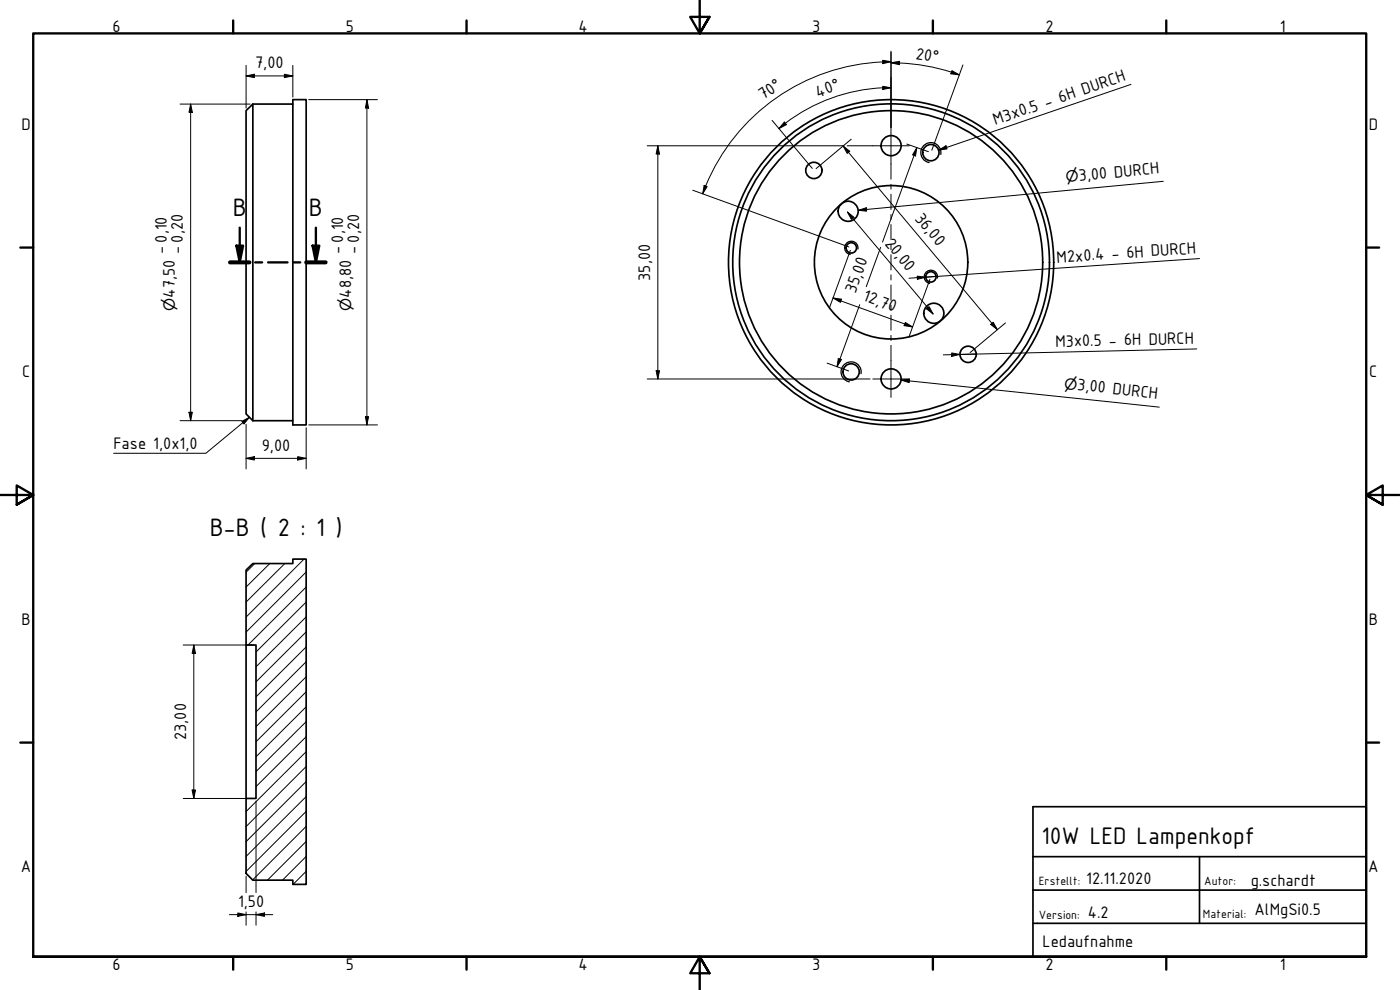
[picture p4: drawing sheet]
<svg xmlns="http://www.w3.org/2000/svg" width="420mm" height="297mm" viewBox="0 0 420 297" stroke-linecap="round" stroke-linejoin="round" font-family="sans-serif">
<!-- layer: Schraffur (ISO) -->
<g fill="none" stroke="#000" stroke-width=".3">
<path d="M76.5 169.1l-2.6 2.6M81 169.1l-7.1 7M85.5 169.1l-11.6 11.5M91.2 167.8l-17.3 17.4M91.9 176.1l-17.5 17.4M91.9 171.6l-18 18.1M91.9 198.6l-15.1 15M91.9 194.1l-15.1 15M91.9 189.6l-15.1 15M91.9 185.1l-15.1 15M91.9 180.6l-15.1 15M91.9 216.5l-15.1 15"/>
<path d="M91.9 212.1l-15.1 15M91.9 207.6l-15.1 15M91.9 203.1l-15.1 14.9M91.9 239l-18 18M91.9 234.5l-18 18M91.9 230l-18 18M91.9 225.5l-18 18M91.9 221l-15.1 15M91.9 257l-7.1 7.1M91.9 252.5l-11.6 11.6M91.9 248l-16.1 16M91.9 243.4l-18 18.1"/>
<path d="M91.9 261.4l-4 4"/>
</g>
<!-- layer: Sichtbar (ISO) -->
<g fill="none" stroke="#000" stroke-width=".51">
<path d="M75.9 31.2l-2 2v91l2 2M75.9 31.2v95M75.9 31.2h12M87.9 29.9h4v97.6h-4zM75.9 126.2h12M73.9 171.1l2-2h12v-1.3h4v97.6h-4v-1.3h-12l-2-2v-22.5h2.9v-46.1h-2.9zM73.9 193.5v46.1"/>
<circle cx="244.3" cy="51.1" r="2.44"/>
<circle cx="267.4" cy="43.7" r="3"/>
<circle cx="279.4" cy="45.8" r="2.44"/>
<circle cx="254.5" cy="63.4" r="3"/>
<circle cx="255.5" cy="74.4" r="1.56"/>
<circle cx="267.4" cy="78.7" r="48.8"/>
<circle cx="267.4" cy="78.7" r="47.5"/>
<circle cx="267.4" cy="78.7" r="45.5"/>
<circle cx="267.4" cy="78.7" r="23"/>
<circle cx="279.4" cy="83.1" r="1.56"/>
<circle cx="280.3" cy="94" r="3"/>
<circle cx="255.4" cy="111.6" r="2.44"/>
<circle cx="267.4" cy="113.7" r="3"/>
<circle cx="290.5" cy="106.3" r="2.44"/>
</g>
<!-- layer: Sichtbar schmal (ISO) -->
<path d="M282.3 46.3a3 3 0 0 0-2.4-3.5 3 3 0 0 0-3.5 2.5 3 3 0 0 0 2.4 3.5M257.5 74.7a2 2 0 0 0-1.7-2.3 2 2 0 0 0-2.3 1.6 2 2 0 0 0 1.6 2.3M281.3 83.4a2 2 0 0 0-1.6-2.3 2 2 0 0 0-2.3 1.6 2 2 0 0 0 1.6 2.3M258.4 112.1a3 3 0 0 0-2.4-3.5 3 3 0 0 0-3.5 2.5 3 3 0 0 0 2.4 3.5" fill="none" stroke="#000" stroke-width=".38"/>
<!-- layer: Schnittlinie (ISO) -->
<path d="M69 78.7h5.9M70.9 73.7h2.1l-1.1 5zM71.9 68.3v10.4M76.6 78.7h2.1M80.5 78.7h5.8M88 78.7h2.1M91.9 78.7h5.8M93.8 73.7h2l-1 5zM94.8 68.3v10.4" fill="none" stroke="#000" stroke-width=".7"/>
<path d="M69 78.7h5.9M91.9 78.7h5.8" fill="none" stroke="#000" stroke-width="1.2"/>
<g fill="#000">
<path d="M70.9 73.7h2.1l-1.1 5z" fill-rule="evenodd"/>
<path d="M93.8 73.7h2l-1 5z" fill-rule="evenodd"/>
</g>
<!-- layer: Rahmen (ISO) -->
<g fill="none" stroke="#000" stroke-width=".7">
<path d="M70 6.1v3.9M140 6.1v3.9M210 0v10l-2.9-4.9h5.8l-2.9 4.9 2.9-4.9M280 6.1v3.9M350 6.1v3.9M6.1 74.3h3.9M410 74.3h3.9M0 148.5h10l-5-2.8v5.7l5-2.9-5 2.9M420 148.5h-10l5-2.8v5.7l-5-2.9 5 2.9M6.1 222.8h3.9M410 222.8h3.9M10 287.1v-277.1h400v277.1h-400h400"/>
<path d="M70 287.1v3.8M140 287.1v3.8M212.9 292l-2.9-4.9 2.9 4.9h-5.8l2.9-4.9v9.9M280 287.1v3.8M350 287.1v3.8"/>
</g>
<!-- layer: Titel (ISO) -->
<path d="M310 242h100v45.1h-100zM310 257h100M360 257v20M310 277h100M310 267.1h100" fill="none" stroke="#000" stroke-width=".51"/>
<g fill="none" stroke="#000" stroke-width=".3">
<path d="M73.9 19.6v12.8M87.9 19.6v9.5M264.9 18.1l2.5 .4-2.5 .6zM267.4 18.5a60.2 60.2 0 0 0-55.6 37.3M267.4 18.8l2.5-.4v1zM267.4 18.8a59.9 59.9 0 0 1 18.1 2.9M267.4 15.4v22.8M289 19.5l-9.3 25.6M54 31.2h21.1M57.2 31.2l.5 2.5h-1zM57.2 31.2v95M73.9 22.8l2.4-.5v1z"/>
<path d="M73.9 22.8h14M85.3 22.3l2.6 .5-2.6 .5zM92.6 29.9h20.7M110.1 29.9l.5 2.5h-.9zM110.1 29.9v97.6M231.7 36.1l12.1 14.4M235.4 36.6l.6 .8-2.3 1.2zM235.7 37l-2 1.6M264.9 25.9l2.5 .4-2.5 .5zM264.9 26.3a52.4 52.4 0 0 0-29.2 10.7M267.4 26.3l-2.5 .1M285.6 21.6l2.3 .9"/>
<path d="M285.7 21.2l2.2 1.3-2.5-.4zM194.2 43.7h59.1M197.4 43.7l.5 2.5h-1zM197.4 43.7v70M207.9 57.1l46.9 17M211.3 55.6l.9 .4-1.3 2.2zM211.8 55.8l-.9 2.4M253 43.8l2 1.6-.7 .6zM253 43.8l46.3 55.1M254.3 43.7h7.6M255.5 41.8l-10.6 8.8M272.2 43.2l6.4 2.3"/>
<path d="M275.1 44.3l-.3 2.5-.9-.3zM275.1 44.3l-10.2 28.3M254.3 63.6l2 1.6-.8 .6zM254.3 63.6l25.7 30.6M255.2 75.1l-6.3 17.3M264.3 74.2l-4.3 11.8M250 89.4l2.5 .4-.3 .9zM250 89.4l23.9 8.7M258 91.4l-6.8 18.6M271.7 96.8l2.2 1.3-2.6-.4zM278 92.6l.8-.6 1.2 2.2zM279.1 83.8l-6.3 17.3"/>
<path d="M297.3 97.3l.8-.6 1.2 2.2zM301.8 96.9l-10.7 8.9M194.2 113.7h66.9M196.9 111.2h1l-.5 2.5zM248.2 109l6.5 2.3M251.6 107.6l.9 .3-1.3 2.1zM54 126.2h18.6M56.7 123.7h1l-.5 2.5zM73.9 137.5l2.4-.5v1zM73.9 137.5h18M73.9 127.3v13.4M89.3 137l2.6 .5-2.6 .5z"/>
<path d="M91.9 128.3v12.4M92.6 127.5h20.7M109.7 125h.9l-.5 2.5zM55 193.5h21.1M58.2 193.5l.5 2.6h-1zM58.2 193.5v46.1M55 239.6h21.1M57.7 237h1l-.5 2.6zM76.8 240.3v27.5M68.8 274.4h13.1M71.4 273.9l2.5 .5-2.5 .5zM73.9 262.9v4.9"/>
<path d="M73.9 273.6v4M76.8 274.4l2.6-.5v1zM76.8 273.6v4"/>
</g>
<g fill="#000">
<path d="M264.9 18.1l2.5 .4-2.5 .6z" fill-rule="evenodd"/>
<path d="M267.4 18.8l2.5-.4v1z" fill-rule="evenodd"/>
<path d="M57.2 31.2l.5 2.5h-1z" fill-rule="evenodd"/>
<path d="M73.9 22.8l2.4-.5v1z" fill-rule="evenodd"/>
<path d="M85.3 22.3l2.6 .5-2.6 .5z" fill-rule="evenodd"/>
<path d="M110.1 29.9l.5 2.5h-.9z" fill-rule="evenodd"/>
<path d="M235.4 36.6l.6 .8-2.3 1.2z" fill-rule="evenodd"/>
<path d="M264.9 25.9l2.5 .4-2.5 .5z" fill-rule="evenodd"/>
<path d="M285.7 21.2l2.2 1.3-2.5-.4z" fill-rule="evenodd"/>
<path d="M197.4 43.7l.5 2.5h-1z" fill-rule="evenodd"/>
<path d="M211.3 55.6l.9 .4-1.3 2.2z" fill-rule="evenodd"/>
<path d="M253 43.8l2 1.6-.7 .6z" fill-rule="evenodd"/>
<path d="M275.1 44.3l-.3 2.5-.9-.3z" fill-rule="evenodd"/>
<path d="M254.3 63.6l2 1.6-.8 .6z" fill-rule="evenodd"/>
<path d="M250 89.4l2.5 .4-.3 .9z" fill-rule="evenodd"/>
<path d="M271.7 96.8l2.2 1.3-2.6-.4z" fill-rule="evenodd"/>
<path d="M278 92.6l.8-.6 1.2 2.2z" fill-rule="evenodd"/>
<path d="M297.3 97.3l.8-.6 1.2 2.2z" fill-rule="evenodd"/>
<path d="M196.9 111.2h1l-.5 2.5z" fill-rule="evenodd"/>
<path d="M251.6 107.6l.9 .3-1.3 2.1z" fill-rule="evenodd"/>
<path d="M56.7 123.7h1l-.5 2.5z" fill-rule="evenodd"/>
<path d="M73.9 137.5l2.4-.5v1z" fill-rule="evenodd"/>
<path d="M89.3 137l2.6 .5-2.6 .5z" fill-rule="evenodd"/>
<path d="M109.7 125h.9l-.5 2.5z" fill-rule="evenodd"/>
<path d="M58.2 193.5l.5 2.6h-1z" fill-rule="evenodd"/>
<path d="M57.7 237h1l-.5 2.6z" fill-rule="evenodd"/>
<path d="M71.4 273.9l2.5 .5-2.5 .5z" fill-rule="evenodd"/>
<path d="M76.8 274.4l2.6-.5v1z" fill-rule="evenodd"/>
</g>
<!-- layer: Symbol (ISO) -->
<g fill="none" stroke="#000" stroke-width=".3">
<path d="M339.4 25.3l-57.7 19.7M281.7 45l2.2-1.3 .3 1zM349.1 54.4l-91.5 8.7M257.6 63.1l2.4-.8 .1 1.1zM360 77.6l-82.2 5.6M275.3 82.9l2.5 .3-2.5 .6zM277.8 83.2l-5 .3M280.9 82.9l-3.1 .3M270.4 114l2.5-.2v1zM270.4 114l77.5 8.2M285.6 105.9l2.5 .4-2.5 .6zM293 106.2l-9.9 .3"/>
<path d="M359.2 104.7l-71.1 1.6M72.6 126.4l2.3-1.2-1.7 2zM74.9 125.2l-13.1 10.8h-27.7"/>
</g>
<g fill="#000">
<path d="M281.7 45l2.2-1.3 .3 1z" fill-rule="evenodd"/>
<path d="M257.6 63.1l2.4-.8 .1 1.1z" fill-rule="evenodd"/>
<path d="M275.3 82.9l2.5 .3-2.5 .6z" fill-rule="evenodd"/>
<path d="M270.4 114l2.5-.2v1z" fill-rule="evenodd"/>
<path d="M285.6 105.9l2.5 .4-2.5 .6z" fill-rule="evenodd"/>
<path d="M72.6 126.4l2.3-1.2-1.7 2z" fill-rule="evenodd"/>
</g>
<!-- layer: Mittelpunktmarkierung (ISO) -->
<path d="M261.9 43.7h11M261.9 113.7h11" fill="none" stroke="#000" stroke-width=".3"/>
<!-- layer: Mittellinie (ISO) -->
<g fill="none" stroke="#000" stroke-width=".3">
<path d="M267.4 38.2v15.6M267.4 55.3v1.5M267.4 58.3v4.6M267.4 64.4v1.4M267.4 67.4v4.5M267.4 73.4v1.5M267.4 76.4v4.6M267.4 82.5v1.5M267.4 85.5v4.6M267.4 91.6v1.5M267.4 94.5v4.6M267.4 100.6v1.6"/>
<path d="M267.4 103.6v15.6"/>
</g>
<g font-size="8.1">
<text x="69.8" y="64.8">B</text>
<text x="92.7" y="64.8">B</text>
<text x="62.9" y="160.7">B-B ( 2 : 1 )</text>
</g>
<text font-size="7.7" x="312.5" y="253.2">10W LED Lampenkopf</text>
<g font-size="5.4">
<text x="33.8" y="9.6">6</text>
<text x="103.8" y="9.6">5</text>
<text x="173.6" y="9.6">4</text>
<text x="243.8" y="9.6">3</text>
<text x="313.8" y="9.6">2</text>
<text x="384.1" y="9.6">1</text>
<text x="274.6" y="17.6" transform="rotate(10 274.6 17.6)">20°</text>
<text x="76.6" y="20.5">7,00</text>
<text x="245.5" y="29.3" transform="rotate(-20 245.5 29.3)">40°</text>
<text x="229.1" y="30.1" transform="rotate(-35 229.1 30.1)">70°</text>
<text x="6.5" y="38.9">D</text>
<text x="298.7" y="37.5" transform="rotate(-19 298.7 37.5)">M3x0.5 - 6H DURCH</text>
<text x="410.8" y="38.9">D</text>
<text x="323.9" y="54.3" transform="rotate(-5 323.9 54.3)">3,00 DURCH</text>
<text x="274.4" y="65.6" transform="rotate(50 274.4 65.6)">36,00</text>
<text x="49.7" y="76.1" transform="rotate(-90 49.7 76.1)">-0,10</text>
<text x="54.5" y="76.1" transform="rotate(-90 54.5 76.1)">-0,20</text>
<text x="102.7" y="76.1" transform="rotate(-90 102.7 76.1)">-0,10</text>
<text x="107.5" y="76.1" transform="rotate(-90 107.5 76.1)">-0,20</text>
<text x="265.4" y="73.2" transform="rotate(50 265.4 73.2)">20,00</text>
<text x="317.2" y="78.9" transform="rotate(-4 317.2 78.9)">M2x0.4 - 6H DURCH</text>
<text x="52.5" y="89.3" transform="rotate(-90 52.5 89.3)">47,50</text>
<text x="105.4" y="89.3" transform="rotate(-90 105.4 89.3)">48,80</text>
<text x="195.1" y="84.2" transform="rotate(-90 195.1 84.2)">35,00</text>
<text x="256.7" y="88.2" transform="rotate(-70 256.7 88.2)">35,00</text>
<text x="258.7" y="90.1" transform="rotate(20 258.7 90.1)">12,70</text>
<text x="316.7" y="104.1" transform="rotate(-1 316.7 104.1)">M3x0.5 - 6H DURCH</text>
<text x="6.6" y="113.1">C</text>
<text x="410.9" y="113.1">C</text>
<text x="323.2" y="117.1" transform="rotate(6 323.2 117.1)">3,00 DURCH</text>
<text x="34.1" y="134.7">Fase 1,0x1,0</text>
<text x="78.5" y="135.2">9,00</text>
<text x="6.5" y="187.4">B</text>
<text x="410.8" y="187.4">B</text>
<text x="55.9" y="222" transform="rotate(-90 55.9 222)">23,00</text>
<text x="6.3" y="261.7">A</text>
<text x="410.6" y="261.7">A</text>
<text x="326" y="265.2">12.11.2020</text>
<text x="375.3" y="265.9">g.schardt</text>
<text x="71.4" y="272.1">1,50</text>
<text x="326.5" y="275.3">4.2</text>
<text x="376.5" y="274.4">AlMgSi0.5</text>
<text x="312.9" y="284.3">Ledaufnahme</text>
<text x="33.8" y="290.9">6</text>
<text x="103.8" y="290.9">5</text>
<text x="173.6" y="290.9">4</text>
<text x="243.8" y="290.9">3</text>
<text x="313.8" y="290.9">2</text>
<text x="384.1" y="290.9">1</text>
</g>
<g font-size="4.6">
<text x="320" y="54.7" transform="rotate(-5 320 54.7)">⌀</text>
<text x="52.5" y="93.2" transform="rotate(-90 52.5 93.2)">⌀</text>
<text x="105.4" y="93.2" transform="rotate(-90 105.4 93.2)">⌀</text>
<text x="319.3" y="116.6" transform="rotate(6 319.3 116.6)">⌀</text>
</g>
<g font-size="3.9">
<text x="311.7" y="265.5">Erstellt:</text>
<text x="361.4" y="265.7">Autor:</text>
<text x="311.8" y="275.8">Version:</text>
<text x="361" y="275.6">Material:</text>
</g>
</svg>
